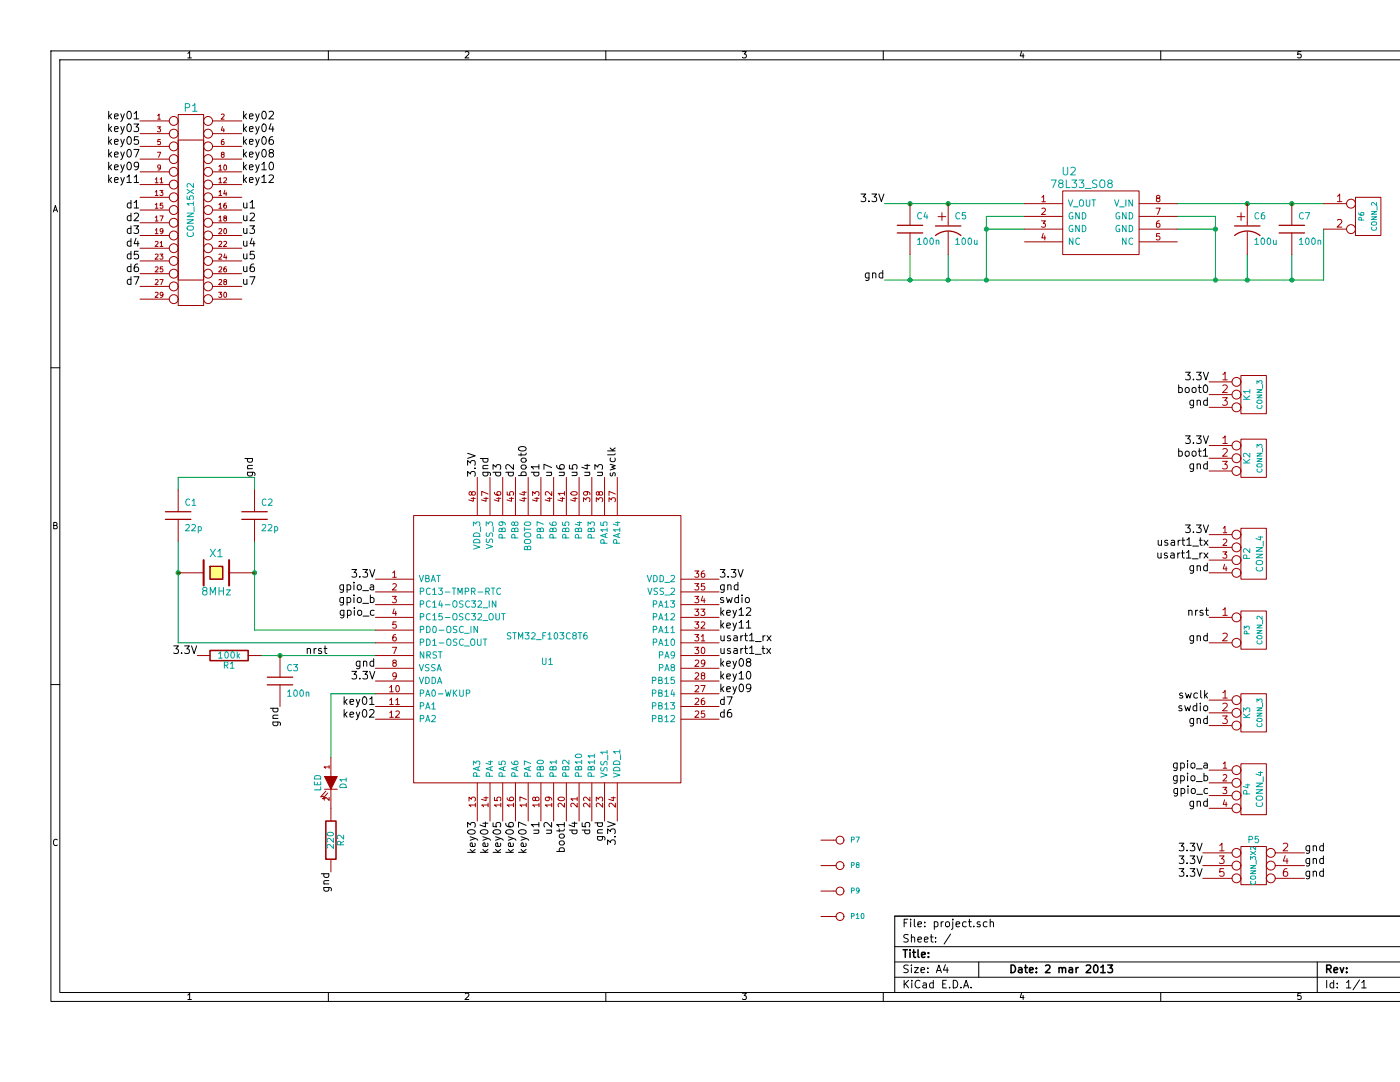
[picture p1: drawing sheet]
EESchema Schematic File Version 2  date Sun 03 Mar 2013 01:58:58 AM CET
LIBS:power
LIBS:device
LIBS:transistors
LIBS:conn
LIBS:linear
LIBS:regul
LIBS:74xx
LIBS:cmos4000
LIBS:adc-dac
LIBS:memory
LIBS:xilinx
LIBS:special
LIBS:microcontrollers
LIBS:dsp
LIBS:microchip
LIBS:analog_switches
LIBS:motorola
LIBS:texas
LIBS:intel
LIBS:audio
LIBS:interface
LIBS:digital-audio
LIBS:philips
LIBS:display
LIBS:cypress
LIBS:siliconi
LIBS:opto
LIBS:atmel
LIBS:contrib
LIBS:valves
LIBS:micha_custom
LIBS:stm32 f103c8t6
LIBS:project-cache
EELAYER 25  0
EELAYER END
$Descr A4 11700 8267
encoding utf-8
Sheet 1 1
Title ""
Date "2 mar 2013"
Rev ""
Comp ""
Comment1 ""
Comment2 ""
Comment3 ""
Comment4 ""
$EndDescr
$Comp
L CONN_1 P10
U 1 1
P 6600 7200
F 0 "P10" H 6680 7200 40  0000 L CNN
F 1 "CONN_1" H 6600 7255 30  0001 C CNN
	1    6600 7200
	1    0    0    -1  
$EndComp
$Comp
L CONN_1 P9
U 1 1
P 6600 7000
F 0 "P9" H 6680 7000 40  0000 L CNN
F 1 "CONN_1" H 6600 7055 30  0001 C CNN
	1    6600 7000
	1    0    0    -1  
$EndComp
$Comp
L CONN_1 P8
U 1 1
P 6600 6800
F 0 "P8" H 6680 6800 40  0000 L CNN
F 1 "CONN_1" H 6600 6855 30  0001 C CNN
	1    6600 6800
	1    0    0    -1  
$EndComp
$Comp
L CONN_1 P7
U 1 1
P 6600 6600
F 0 "P7" H 6680 6600 40  0000 L CNN
F 1 "CONN_1" H 6600 6655 30  0001 C CNN
	1    6600 6600
	1    0    0    -1  
$EndComp
Connection ~ 10150 1600
Wire Wire Line
	10400 1600 9250 1600
Wire Wire Line
	10150 2200 10150 2000
Connection ~ 7150 1600
Wire Wire Line
	6950 1600 8050 1600
Wire Wire Line
	7150 2200 7150 2000
Wire Wire Line
	2000 3850 2000 3750
Wire Wire Line
	2000 3750 1400 3750
Wire Wire Line
	1400 3750 1400 3850
Connection ~ 1400 4500
Wire Wire Line
	1400 4250 1400 5050
Wire Wire Line
	1400 5050 2950 5050
Connection ~ 2200 5150
Wire Wire Line
	2950 5150 2050 5150
Connection ~ 7450 1600
Connection ~ 9800 1600
Connection ~ 9800 2200
Wire Wire Line
	9800 2000 9800 2200
Connection ~ 7750 1800
Wire Wire Line
	7750 2200 7750 1700
Wire Wire Line
	7750 1700 8050 1700
Wire Wire Line
	7750 1800 8050 1800
Wire Wire Line
	9550 1800 9250 1800
Wire Wire Line
	9250 1700 9550 1700
Wire Wire Line
	9550 1700 9550 2200
Connection ~ 9550 1800
Wire Wire Line
	10400 1800 10400 2200
Connection ~ 9550 2200
Wire Wire Line
	7450 2200 7450 2000
Connection ~ 7750 2200
Connection ~ 7450 2200
Wire Wire Line
	2950 4950 2000 4950
Wire Wire Line
	2000 4950 2000 4250
Connection ~ 2000 4500
Wire Wire Line
	2950 5450 2600 5450
Wire Wire Line
	2600 5450 2600 5950
Connection ~ 7150 2200
Wire Wire Line
	10400 2200 6950 2200
Connection ~ 10150 2200
$Comp
L C C7
U 1 1
P 10150 1800
F 0 "C7" H 10200 1900 50  0000 L CNN
F 1 "100n" H 10200 1700 50  0000 L CNN
	1    10150 1800
	1    0    0    -1  
$EndComp
$Comp
L C C4
U 1 1
P 7150 1800
F 0 "C4" H 7200 1900 50  0000 L CNN
F 1 "100n" H 7200 1700 50  0000 L CNN
	1    7150 1800
	1    0    0    -1  
$EndComp
Text Label 6950 1600 2    60   ~ 0
3.3V
Text Label 9450 6900 2    60   ~ 0
3.3V
Text Label 9450 6800 2    60   ~ 0
3.3V
Text Label 9450 6700 2    60   ~ 0
3.3V
Text Label 10250 6900 0    60   ~ 0
gnd
Text Label 10250 6800 0    60   ~ 0
gnd
Text Label 10250 6700 0    60   ~ 0
gnd
$Comp
L CONN_3X2 P5
U 1 1
P 9850 6850
F 0 "P5" H 9850 7100 50  0000 C CNN
F 1 "CONN_3X2" V 9850 6900 40  0000 C CNN
	1    9850 6850
	1    0    0    -1  
$EndComp
Text Label 2600 6850 3    60   ~ 0
gnd
$Comp
L R R2
U 1 1
P 2600 6600
F 0 "R2" V 2680 6600 50  0000 C CNN
F 1 "220" V 2600 6600 50  0000 C CNN
	1    2600 6600
	1    0    0    -1  
$EndComp
$Comp
L LED D1
U 1 1
P 2600 6150
F 0 "D1" H 2600 6250 50  0000 C CNN
F 1 "LED" H 2600 6050 50  0000 C CNN
	1    2600 6150
	0    1    1    0   
$EndComp
Text Label 9500 6350 2    60   ~ 0
gnd
Text Label 9500 6250 2    60   ~ 0
gpio_c
Text Label 9500 6150 2    60   ~ 0
gpio_b
Text Label 9500 6050 2    60   ~ 0
gpio_a
$Comp
L CONN_4 P4
U 1 1
P 9850 6200
F 0 "P4" V 9800 6200 50  0000 C CNN
F 1 "CONN_4" V 9900 6200 50  0000 C CNN
	1    9850 6200
	1    0    0    -1  
$EndComp
Text Label 2950 4850 2    60   ~ 0
gpio_c
Text Label 2950 4750 2    60   ~ 0
gpio_b
Text Label 2950 4650 2    60   ~ 0
gpio_a
Text Label 5650 5350 0    60   ~ 0
key10
Text Label 4750 3750 1    60   ~ 0
u3
$Comp
L CONN_3 K3
U 1 1
P 9850 5600
F 0 "K3" V 9800 5600 50  0000 C CNN
F 1 "CONN_3" V 9900 5600 40  0000 C CNN
	1    9850 5600
	1    0    0    -1  
$EndComp
Text Label 9500 5500 2    60   ~ 0
swclk
Text Label 9500 5700 2    60   ~ 0
gnd
Text Label 9500 5600 2    60   ~ 0
swdio
Text Label 5650 4750 0    60   ~ 0
swdio
Text Label 4850 3750 1    60   ~ 0
swclk
Text Label 9500 4850 2    60   ~ 0
nrst
Text Label 9500 5050 2    60   ~ 0
gnd
$Comp
L CONN_2 P3
U 1 1
P 9850 4950
F 0 "P3" V 9800 4950 40  0000 C CNN
F 1 "CONN_2" V 9900 4950 40  0000 C CNN
	1    9850 4950
	1    0    0    -1  
$EndComp
Text Label 2400 5150 0    60   ~ 0
nrst
Text Label 9500 4500 2    60   ~ 0
gnd
Text Label 9500 4200 2    60   ~ 0
3.3V
Text Label 9500 4400 2    60   ~ 0
usart1_rx
Text Label 9500 4300 2    60   ~ 0
usart1_tx
$Comp
L CONN_4 P2
U 1 1
P 9850 4350
F 0 "P2" V 9800 4350 50  0000 C CNN
F 1 "CONN_4" V 9900 4350 50  0000 C CNN
	1    9850 4350
	1    0    0    -1  
$EndComp
Text Label 5650 5150 0    60   ~ 0
usart1_tx
Text Label 5650 5050 0    60   ~ 0
usart1_rx
Text Label 2000 3750 1    60   ~ 0
gnd
$Comp
L C C2
U 1 1
P 2000 4050
F 0 "C2" H 2050 4150 50  0000 L CNN
F 1 "22p" H 2050 3950 50  0000 L CNN
	1    2000 4050
	1    0    0    -1  
$EndComp
$Comp
L C C1
U 1 1
P 1400 4050
F 0 "C1" H 1450 4150 50  0000 L CNN
F 1 "22p" H 1450 3950 50  0000 L CNN
	1    1400 4050
	1    0    0    -1  
$EndComp
$Comp
L CRYSTAL X1
U 1 1
P 1700 4500
F 0 "X1" H 1700 4650 60  0000 C CNN
F 1 "8MHz" H 1700 4350 60  0000 C CNN
	1    1700 4500
	1    0    0    -1  
$EndComp
Text Label 9500 3600 2    60   ~ 0
boot1
Text Label 9500 3100 2    60   ~ 0
boot0
$Comp
L CONN_3 K2
U 1 1
P 9850 3600
F 0 "K2" V 9800 3600 50  0000 C CNN
F 1 "CONN_3" V 9900 3600 40  0000 C CNN
	1    9850 3600
	1    0    0    -1  
$EndComp
Text Label 9500 3500 2    60   ~ 0
3.3V
Text Label 9500 3700 2    60   ~ 0
gnd
Text Label 9500 3200 2    60   ~ 0
gnd
Text Label 9500 3000 2    60   ~ 0
3.3V
Text Label 4450 6450 3    60   ~ 0
boot1
Text Label 4150 3750 1    60   ~ 0
boot0
$Comp
L CONN_3 K1
U 1 1
P 9850 3100
F 0 "K1" V 9800 3100 50  0000 C CNN
F 1 "CONN_3" V 9900 3100 40  0000 C CNN
	1    9850 3100
	1    0    0    -1  
$EndComp
Text Label 2200 5550 3    60   ~ 0
gnd
Text Label 1550 5150 2    60   ~ 0
3.3V
$Comp
L C C3
U 1 1
P 2200 5350
F 0 "C3" H 2250 5450 50  0000 L CNN
F 1 "100n" H 2250 5250 50  0000 L CNN
	1    2200 5350
	1    0    0    -1  
$EndComp
$Comp
L R R1
U 1 1
P 1800 5150
F 0 "R1" V 1880 5150 50  0000 C CNN
F 1 "100k" V 1800 5150 50  0000 C CNN
	1    1800 5150
	0    1    1    0   
$EndComp
Text Label 2950 5250 2    60   ~ 0
gnd
Text Label 2950 5350 2    60   ~ 0
3.3V
Text Label 4750 6450 3    60   ~ 0
gnd
Text Label 3850 3750 1    60   ~ 0
gnd
Text Label 5650 4650 0    60   ~ 0
gnd
Text Label 2950 4550 2    60   ~ 0
3.3V
Text Label 4850 6450 3    60   ~ 0
3.3V
Text Label 5650 4550 0    60   ~ 0
3.3V
Text Label 3750 3750 1    60   ~ 0
3.3V
Text Label 6950 2200 2    60   ~ 0
gnd
$Comp
L CP1 C5
U 1 1
P 7450 1800
F 0 "C5" H 7500 1900 50  0000 L CNN
F 1 "100u" H 7500 1700 50  0000 L CNN
	1    7450 1800
	1    0    0    -1  
$EndComp
$Comp
L CP1 C6
U 1 1
P 9800 1800
F 0 "C6" H 9850 1900 50  0000 L CNN
F 1 "100u" H 9850 1700 50  0000 L CNN
	1    9800 1800
	1    0    0    -1  
$EndComp
$Comp
L CONN_2 P6
U 1 1
P 10750 1700
F 0 "P6" V 10700 1700 40  0000 C CNN
F 1 "CONN_2" V 10800 1700 40  0000 C CNN
	1    10750 1700
	1    0    0    -1  
$EndComp
$Comp
L 78L33_SO8 U2
U 1 1
P 8650 1750
F 0 "U2" H 8400 2150 60  0000 C CNN
F 1 "78L33_SO8" H 8500 2050 60  0000 C CNN
	1    8650 1750
	1    0    0    -1  
$EndComp
Text Label 5650 5550 0    60   ~ 0
d7
Text Label 5650 5650 0    60   ~ 0
d6
Text Label 4650 6450 3    60   ~ 0
d5
Text Label 4550 6450 3    60   ~ 0
d4
Text Label 3950 3750 1    60   ~ 0
d3
Text Label 4050 3750 1    60   ~ 0
d2
Text Label 4250 3750 1    60   ~ 0
d1
Text Label 4350 3750 1    60   ~ 0
u7
Text Label 4450 3750 1    60   ~ 0
u6
Text Label 4550 3750 1    60   ~ 0
u5
Text Label 4650 3750 1    60   ~ 0
u4
Text Label 4350 6450 3    60   ~ 0
u2
Text Label 4250 6450 3    60   ~ 0
u1
Text Label 2950 5650 2    60   ~ 0
key02
Text Label 3850 6450 3    60   ~ 0
key04
Text Label 4050 6450 3    60   ~ 0
key06
Text Label 5650 5250 0    60   ~ 0
key08
Text Label 5650 4850 0    60   ~ 0
key12
Text Label 2950 5550 2    60   ~ 0
key01
Text Label 3750 6450 3    60   ~ 0
key03
Text Label 3950 6450 3    60   ~ 0
key05
Text Label 4150 6450 3    60   ~ 0
key07
Text Label 5650 5450 0    60   ~ 0
key09
Text Label 5650 4950 0    60   ~ 0
key11
$Comp
L STM32_F103C8T6 U1
U 1 1
P 4300 5100
F 0 "U1" H 4300 5000 50  0000 C CNN
F 1 "STM32_F103C8T6" H 4300 5200 50  0000 C CNN
F 2 "MODULE" H 4300 5100 50  0001 C CNN
F 3 "DOCUMENTATION" H 4300 5100 50  0001 C CNN
	1    4300 5100
	1    0    0    -1  
$EndComp
Text Label 1100 1650 2    60   ~ 0
d1
Text Label 1100 1750 2    60   ~ 0
d2
Text Label 1100 1850 2    60   ~ 0
d3
Text Label 1100 1950 2    60   ~ 0
d4
Text Label 1100 2050 2    60   ~ 0
d5
Text Label 1100 2150 2    60   ~ 0
d6
Text Label 1100 2250 2    60   ~ 0
d7
Text Label 1900 1650 0    60   ~ 0
u1
Text Label 1900 1750 0    60   ~ 0
u2
Text Label 1900 1850 0    60   ~ 0
u3
Text Label 1900 1950 0    60   ~ 0
u4
Text Label 1900 2050 0    60   ~ 0
u5
Text Label 1900 2150 0    60   ~ 0
u6
Text Label 1900 2250 0    60   ~ 0
u7
Text Label 1900 1450 0    60   ~ 0
key12
Text Label 1900 1350 0    60   ~ 0
key10
Text Label 1900 1250 0    60   ~ 0
key08
Text Label 1900 1150 0    60   ~ 0
key06
Text Label 1900 1050 0    60   ~ 0
key04
Text Label 1900 950  0    60   ~ 0
key02
Text Label 1100 1450 2    60   ~ 0
key11
Text Label 1100 1350 2    60   ~ 0
key09
Text Label 1100 1250 2    60   ~ 0
key07
Text Label 1100 1150 2    60   ~ 0
key05
Text Label 1100 1050 2    60   ~ 0
key03
Text Label 1100 950  2    60   ~ 0
key01
$Comp
L CONN_15X2 P1
U 1 1
P 1500 1650
F 0 "P1" H 1500 2450 60  0000 C CNN
F 1 "CONN_15X2" V 1500 1650 50  0000 C CNN
	1    1500 1650
	1    0    0    -1  
$EndComp
$EndSCHEMATC
